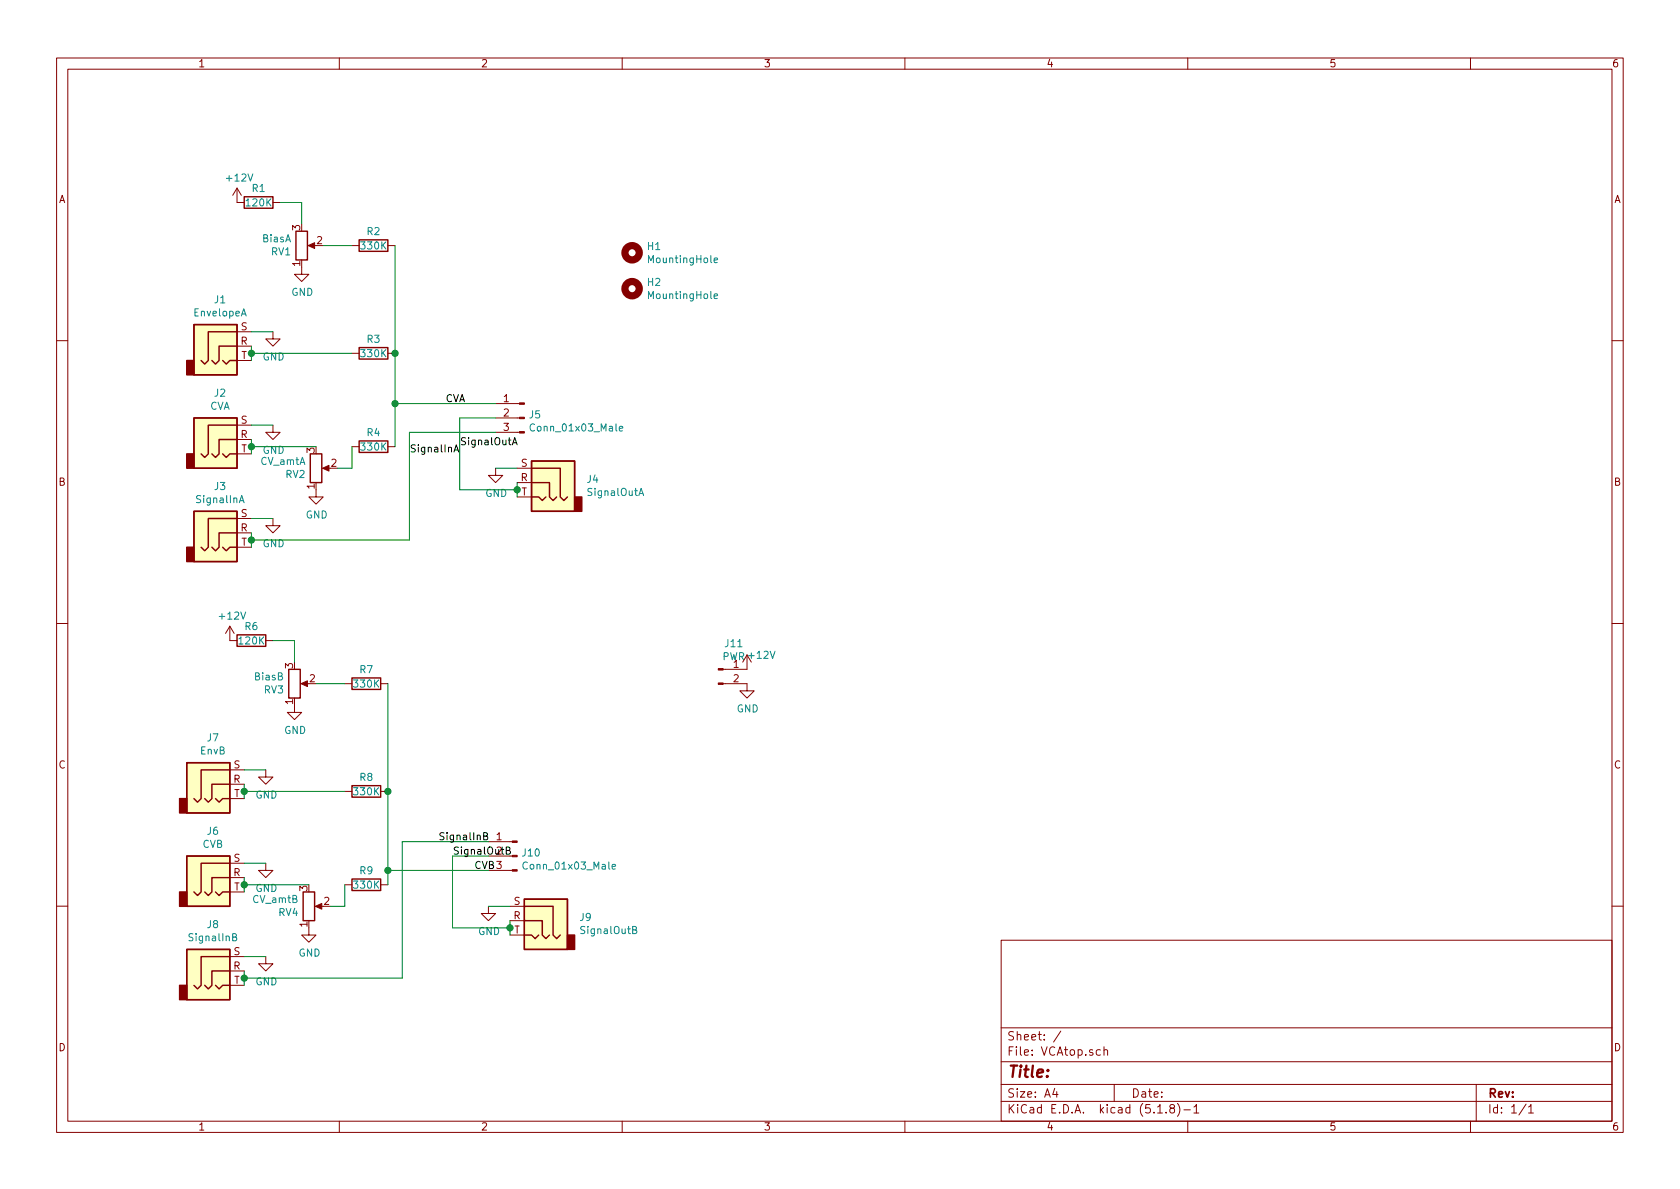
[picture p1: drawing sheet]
EESchema Schematic File Version 4
EELAYER 30 0
EELAYER END
$Descr A4 11693 8268
encoding utf-8
Sheet 1 1
Title ""
Date ""
Rev ""
Comp ""
Comment1 ""
Comment2 ""
Comment3 ""
Comment4 ""
$EndDescr
$Comp
L Connector:AudioJack3 J1
U 1 1
P 1550 2400
F 0 "J1" H 1532 2725 50  0000 C CNN
F 1 "EnvelopeA" H 1532 2634 50  0000 C CNN
F 2 "Thonkiconn:Thonkiconn" H 1550 2400 50  0001 C CNN
F 3 "~" H 1550 2400 50  0001 C CNN
	1    1550 2400
	1    0    0    -1  
$EndComp
$Comp
L Connector:AudioJack3 J2
U 1 1
P 1550 3050
F 0 "J2" H 1532 3375 50  0000 C CNN
F 1 "CVA" H 1532 3284 50  0000 C CNN
F 2 "Thonkiconn:Thonkiconn" H 1550 3050 50  0001 C CNN
F 3 "~" H 1550 3050 50  0001 C CNN
	1    1550 3050
	1    0    0    -1  
$EndComp
$Comp
L Connector:AudioJack3 J3
U 1 1
P 1550 3700
F 0 "J3" H 1532 4025 50  0000 C CNN
F 1 "SignalInA" H 1532 3934 50  0000 C CNN
F 2 "Thonkiconn:Thonkiconn" H 1550 3700 50  0001 C CNN
F 3 "~" H 1550 3700 50  0001 C CNN
	1    1550 3700
	1    0    0    -1  
$EndComp
$Comp
L Connector:AudioJack3 J4
U 1 1
P 3800 3350
F 0 "J4" H 3520 3375 50  0000 R CNN
F 1 "SignalOutA" H 3520 3284 50  0000 R CNN
F 2 "Thonkiconn:Thonkiconn" H 3800 3350 50  0001 C CNN
F 3 "~" H 3800 3350 50  0001 C CNN
	1    3800 3350
	-1   0    0    -1  
$EndComp
$Comp
L Device:R_POT RV1
U 1 1
P 2100 1700
F 0 "RV1" H 2030 1746 50  0000 R CNN
F 1 "BiasA" H 2030 1655 50  0000 R CNN
F 2 "Potentiometer_THT:Potentiometer_Alpha_RD901F-40-00D_Single_Vertical_CircularHoles" H 2100 1700 50  0001 C CNN
F 3 "~" H 2100 1700 50  0001 C CNN
	1    2100 1700
	1    0    0    1   
$EndComp
$Comp
L Device:R R1
U 1 1
P 1800 1400
F 0 "R1" V 1700 1400 50  0000 C CNN
F 1 "120K" V 1800 1400 50  0000 C CNN
F 2 "Resistor_THT:R_Axial_DIN0207_L6.3mm_D2.5mm_P10.16mm_Horizontal" V 1730 1400 50  0001 C CNN
F 3 "~" H 1800 1400 50  0001 C CNN
	1    1800 1400
	0    1    1    0   
$EndComp
$Comp
L Device:R R2
U 1 1
P 2600 1700
F 0 "R2" V 2500 1700 50  0000 C CNN
F 1 "330K" V 2600 1700 50  0000 C CNN
F 2 "Resistor_THT:R_Axial_DIN0207_L6.3mm_D2.5mm_P7.62mm_Horizontal" V 2530 1700 50  0001 C CNN
F 3 "~" H 2600 1700 50  0001 C CNN
	1    2600 1700
	0    1    1    0   
$EndComp
$Comp
L Device:R R3
U 1 1
P 2600 2450
F 0 "R3" V 2500 2450 50  0000 C CNN
F 1 "330K" V 2600 2450 50  0000 C CNN
F 2 "Resistor_THT:R_Axial_DIN0207_L6.3mm_D2.5mm_P10.16mm_Horizontal" V 2530 2450 50  0001 C CNN
F 3 "~" H 2600 2450 50  0001 C CNN
	1    2600 2450
	0    1    1    0   
$EndComp
$Comp
L Device:R R4
U 1 1
P 2600 3100
F 0 "R4" V 2500 3100 50  0000 C CNN
F 1 "330K" V 2600 3100 50  0000 C CNN
F 2 "Resistor_THT:R_Axial_DIN0207_L6.3mm_D2.5mm_P10.16mm_Horizontal" V 2530 3100 50  0001 C CNN
F 3 "~" H 2600 3100 50  0001 C CNN
	1    2600 3100
	0    1    1    0   
$EndComp
$Comp
L power:+12V #PWR0101
U 1 1
P 1650 1400
F 0 "#PWR0101" H 1650 1250 50  0001 C CNN
F 1 "+12V" H 1665 1573 50  0000 C CNN
F 2 "" H 1650 1400 50  0001 C CNN
F 3 "" H 1650 1400 50  0001 C CNN
	1    1650 1400
	1    0    0    -1  
$EndComp
$Comp
L power:GND #PWR0102
U 1 1
P 2100 1850
F 0 "#PWR0102" H 2100 1600 50  0001 C CNN
F 1 "GND" H 2105 1677 50  0000 C CNN
F 2 "" H 2100 1850 50  0001 C CNN
F 3 "" H 2100 1850 50  0001 C CNN
	1    2100 1850
	1    0    0    -1  
$EndComp
Wire Wire Line
	1950 1400 2100 1400
Wire Wire Line
	2100 1400 2100 1550
Wire Wire Line
	1750 3700 1750 3750
Connection ~ 1750 3750
Wire Wire Line
	1750 3750 1750 3800
Wire Wire Line
	1750 2400 1750 2450
Wire Wire Line
	2450 2450 1750 2450
Connection ~ 1750 2450
Wire Wire Line
	1750 2450 1750 2500
Wire Wire Line
	2450 1700 2250 1700
Wire Wire Line
	2750 1700 2750 2450
Connection ~ 2750 2450
Wire Wire Line
	2750 2450 2750 2800
Wire Wire Line
	3600 3400 3600 3450
Wire Wire Line
	3600 3350 3600 3400
Connection ~ 3600 3400
$Comp
L power:GND #PWR0103
U 1 1
P 1900 2300
F 0 "#PWR0103" H 1900 2050 50  0001 C CNN
F 1 "GND" H 1905 2127 50  0000 C CNN
F 2 "" H 1900 2300 50  0001 C CNN
F 3 "" H 1900 2300 50  0001 C CNN
	1    1900 2300
	1    0    0    -1  
$EndComp
$Comp
L power:GND #PWR0104
U 1 1
P 1900 2950
F 0 "#PWR0104" H 1900 2700 50  0001 C CNN
F 1 "GND" H 1905 2777 50  0000 C CNN
F 2 "" H 1900 2950 50  0001 C CNN
F 3 "" H 1900 2950 50  0001 C CNN
	1    1900 2950
	1    0    0    -1  
$EndComp
$Comp
L power:GND #PWR0105
U 1 1
P 1900 3600
F 0 "#PWR0105" H 1900 3350 50  0001 C CNN
F 1 "GND" H 1905 3427 50  0000 C CNN
F 2 "" H 1900 3600 50  0001 C CNN
F 3 "" H 1900 3600 50  0001 C CNN
	1    1900 3600
	1    0    0    -1  
$EndComp
$Comp
L power:GND #PWR0106
U 1 1
P 3450 3250
F 0 "#PWR0106" H 3450 3000 50  0001 C CNN
F 1 "GND" H 3455 3077 50  0000 C CNN
F 2 "" H 3450 3250 50  0001 C CNN
F 3 "" H 3450 3250 50  0001 C CNN
	1    3450 3250
	1    0    0    -1  
$EndComp
Wire Wire Line
	1900 2300 1750 2300
Wire Wire Line
	1900 2950 1750 2950
Wire Wire Line
	1750 3600 1900 3600
Wire Wire Line
	3450 3250 3600 3250
Wire Wire Line
	1750 3050 1750 3100
$Comp
L Device:R_POT RV2
U 1 1
P 2200 3250
F 0 "RV2" H 2130 3296 50  0000 R CNN
F 1 "CV_amtA" H 2130 3205 50  0000 R CNN
F 2 "Potentiometer_THT:Potentiometer_Alpha_RD901F-40-00D_Single_Vertical_CircularHoles" H 2200 3250 50  0001 C CNN
F 3 "~" H 2200 3250 50  0001 C CNN
	1    2200 3250
	1    0    0    1   
$EndComp
Wire Wire Line
	1750 3100 2200 3100
Connection ~ 1750 3100
Wire Wire Line
	1750 3100 1750 3150
Wire Wire Line
	2350 3250 2450 3250
Wire Wire Line
	2450 3250 2450 3100
$Comp
L power:GND #PWR0107
U 1 1
P 2200 3400
F 0 "#PWR0107" H 2200 3150 50  0001 C CNN
F 1 "GND" H 2205 3227 50  0000 C CNN
F 2 "" H 2200 3400 50  0001 C CNN
F 3 "" H 2200 3400 50  0001 C CNN
	1    2200 3400
	1    0    0    -1  
$EndComp
$Comp
L Connector:Conn_01x03_Male J5
U 1 1
P 3650 2900
F 0 "J5" H 3622 2924 50  0000 R CNN
F 1 "Conn_01x03_Male" H 3622 2833 50  0000 R CNN
F 2 "Connector_PinHeader_2.54mm:PinHeader_1x03_P2.54mm_Vertical" H 3650 2900 50  0001 C CNN
F 3 "~" H 3650 2900 50  0001 C CNN
	1    3650 2900
	-1   0    0    -1  
$EndComp
Wire Wire Line
	3450 2800 2750 2800
Connection ~ 2750 2800
Wire Wire Line
	2750 2800 2750 3100
Wire Wire Line
	3200 3400 3600 3400
Text Label 3100 2800 0    50   ~ 0
CVA
Text Label 2850 3150 0    50   ~ 0
SignalInA
$Comp
L Connector:AudioJack3 J6
U 1 1
P 1500 6100
F 0 "J6" H 1482 6425 50  0000 C CNN
F 1 "CVB" H 1482 6334 50  0000 C CNN
F 2 "Thonkiconn:Thonkiconn" H 1500 6100 50  0001 C CNN
F 3 "~" H 1500 6100 50  0001 C CNN
	1    1500 6100
	1    0    0    -1  
$EndComp
$Comp
L Connector:AudioJack3 J7
U 1 1
P 1500 5450
F 0 "J7" H 1482 5775 50  0000 C CNN
F 1 "EnvB" H 1482 5684 50  0000 C CNN
F 2 "Thonkiconn:Thonkiconn" H 1500 5450 50  0001 C CNN
F 3 "~" H 1500 5450 50  0001 C CNN
	1    1500 5450
	1    0    0    -1  
$EndComp
$Comp
L Connector:AudioJack3 J8
U 1 1
P 1500 6750
F 0 "J8" H 1482 7075 50  0000 C CNN
F 1 "SignalInB" H 1482 6984 50  0000 C CNN
F 2 "Thonkiconn:Thonkiconn" H 1500 6750 50  0001 C CNN
F 3 "~" H 1500 6750 50  0001 C CNN
	1    1500 6750
	1    0    0    -1  
$EndComp
$Comp
L Connector:AudioJack3 J9
U 1 1
P 3750 6400
F 0 "J9" H 3470 6425 50  0000 R CNN
F 1 "SignalOutB" H 3470 6334 50  0000 R CNN
F 2 "Thonkiconn:Thonkiconn" H 3750 6400 50  0001 C CNN
F 3 "~" H 3750 6400 50  0001 C CNN
	1    3750 6400
	-1   0    0    -1  
$EndComp
$Comp
L Device:R_POT RV3
U 1 1
P 2050 4750
F 0 "RV3" H 1980 4796 50  0000 R CNN
F 1 "BiasB" H 1980 4705 50  0000 R CNN
F 2 "Potentiometer_THT:Potentiometer_Alpha_RD901F-40-00D_Single_Vertical_CircularHoles" H 2050 4750 50  0001 C CNN
F 3 "~" H 2050 4750 50  0001 C CNN
	1    2050 4750
	1    0    0    1   
$EndComp
$Comp
L Device:R R6
U 1 1
P 1750 4450
F 0 "R6" V 1650 4450 50  0000 C CNN
F 1 "120K" V 1750 4450 50  0000 C CNN
F 2 "Resistor_THT:R_Axial_DIN0207_L6.3mm_D2.5mm_P10.16mm_Horizontal" V 1680 4450 50  0001 C CNN
F 3 "~" H 1750 4450 50  0001 C CNN
	1    1750 4450
	0    1    1    0   
$EndComp
$Comp
L Device:R R7
U 1 1
P 2550 4750
F 0 "R7" V 2450 4750 50  0000 C CNN
F 1 "330K" V 2550 4750 50  0000 C CNN
F 2 "Resistor_THT:R_Axial_DIN0207_L6.3mm_D2.5mm_P10.16mm_Horizontal" V 2480 4750 50  0001 C CNN
F 3 "~" H 2550 4750 50  0001 C CNN
	1    2550 4750
	0    1    1    0   
$EndComp
$Comp
L Device:R R8
U 1 1
P 2550 5500
F 0 "R8" V 2450 5500 50  0000 C CNN
F 1 "330K" V 2550 5500 50  0000 C CNN
F 2 "Resistor_THT:R_Axial_DIN0207_L6.3mm_D2.5mm_P7.62mm_Horizontal" V 2480 5500 50  0001 C CNN
F 3 "~" H 2550 5500 50  0001 C CNN
	1    2550 5500
	0    1    1    0   
$EndComp
$Comp
L Device:R R9
U 1 1
P 2550 6150
F 0 "R9" V 2450 6150 50  0000 C CNN
F 1 "330K" V 2550 6150 50  0000 C CNN
F 2 "Resistor_THT:R_Axial_DIN0207_L6.3mm_D2.5mm_P7.62mm_Horizontal" V 2480 6150 50  0001 C CNN
F 3 "~" H 2550 6150 50  0001 C CNN
	1    2550 6150
	0    1    1    0   
$EndComp
$Comp
L power:+12V #PWR0108
U 1 1
P 1600 4450
F 0 "#PWR0108" H 1600 4300 50  0001 C CNN
F 1 "+12V" H 1615 4623 50  0000 C CNN
F 2 "" H 1600 4450 50  0001 C CNN
F 3 "" H 1600 4450 50  0001 C CNN
	1    1600 4450
	1    0    0    -1  
$EndComp
$Comp
L power:GND #PWR0109
U 1 1
P 2050 4900
F 0 "#PWR0109" H 2050 4650 50  0001 C CNN
F 1 "GND" H 2055 4727 50  0000 C CNN
F 2 "" H 2050 4900 50  0001 C CNN
F 3 "" H 2050 4900 50  0001 C CNN
	1    2050 4900
	1    0    0    -1  
$EndComp
Wire Wire Line
	1900 4450 2050 4450
Wire Wire Line
	2050 4450 2050 4600
Wire Wire Line
	1700 6750 1700 6800
Connection ~ 1700 6800
Wire Wire Line
	1700 6800 1700 6850
Wire Wire Line
	1700 5450 1700 5500
Wire Wire Line
	2400 5500 1700 5500
Connection ~ 1700 5500
Wire Wire Line
	1700 5500 1700 5550
Wire Wire Line
	2400 4750 2200 4750
Wire Wire Line
	2700 4750 2700 5500
Connection ~ 2700 5500
Wire Wire Line
	3550 6450 3550 6500
Wire Wire Line
	3550 6400 3550 6450
Connection ~ 3550 6450
$Comp
L power:GND #PWR0110
U 1 1
P 1850 5350
F 0 "#PWR0110" H 1850 5100 50  0001 C CNN
F 1 "GND" H 1855 5177 50  0000 C CNN
F 2 "" H 1850 5350 50  0001 C CNN
F 3 "" H 1850 5350 50  0001 C CNN
	1    1850 5350
	1    0    0    -1  
$EndComp
$Comp
L power:GND #PWR0111
U 1 1
P 1850 6000
F 0 "#PWR0111" H 1850 5750 50  0001 C CNN
F 1 "GND" H 1855 5827 50  0000 C CNN
F 2 "" H 1850 6000 50  0001 C CNN
F 3 "" H 1850 6000 50  0001 C CNN
	1    1850 6000
	1    0    0    -1  
$EndComp
$Comp
L power:GND #PWR0112
U 1 1
P 1850 6650
F 0 "#PWR0112" H 1850 6400 50  0001 C CNN
F 1 "GND" H 1855 6477 50  0000 C CNN
F 2 "" H 1850 6650 50  0001 C CNN
F 3 "" H 1850 6650 50  0001 C CNN
	1    1850 6650
	1    0    0    -1  
$EndComp
$Comp
L power:GND #PWR0113
U 1 1
P 3400 6300
F 0 "#PWR0113" H 3400 6050 50  0001 C CNN
F 1 "GND" H 3405 6127 50  0000 C CNN
F 2 "" H 3400 6300 50  0001 C CNN
F 3 "" H 3400 6300 50  0001 C CNN
	1    3400 6300
	1    0    0    -1  
$EndComp
Wire Wire Line
	1850 5350 1700 5350
Wire Wire Line
	1850 6000 1700 6000
Wire Wire Line
	1700 6650 1850 6650
Wire Wire Line
	3400 6300 3550 6300
Wire Wire Line
	1700 6100 1700 6150
$Comp
L Device:R_POT RV4
U 1 1
P 2150 6300
F 0 "RV4" H 2081 6346 50  0000 R CNN
F 1 "CV_amtB" H 2081 6255 50  0000 R CNN
F 2 "Potentiometer_THT:Potentiometer_Alpha_RD901F-40-00D_Single_Vertical_CircularHoles" H 2150 6300 50  0001 C CNN
F 3 "~" H 2150 6300 50  0001 C CNN
	1    2150 6300
	1    0    0    1   
$EndComp
Wire Wire Line
	1700 6150 2150 6150
Connection ~ 1700 6150
Wire Wire Line
	1700 6150 1700 6200
Wire Wire Line
	2300 6300 2400 6300
Wire Wire Line
	2400 6300 2400 6150
$Comp
L power:GND #PWR0114
U 1 1
P 2150 6450
F 0 "#PWR0114" H 2150 6200 50  0001 C CNN
F 1 "GND" H 2155 6277 50  0000 C CNN
F 2 "" H 2150 6450 50  0001 C CNN
F 3 "" H 2150 6450 50  0001 C CNN
	1    2150 6450
	1    0    0    -1  
$EndComp
$Comp
L Connector:Conn_01x03_Male J10
U 1 1
P 3600 5950
F 0 "J10" H 3572 5974 50  0000 R CNN
F 1 "Conn_01x03_Male" H 3572 5883 50  0000 R CNN
F 2 "Connector_PinHeader_2.54mm:PinHeader_1x03_P2.54mm_Vertical" H 3600 5950 50  0001 C CNN
F 3 "~" H 3600 5950 50  0001 C CNN
	1    3600 5950
	-1   0    0    -1  
$EndComp
Wire Wire Line
	3150 6450 3550 6450
Text Label 3300 6050 0    50   ~ 0
CVB
Text Label 3050 5850 0    50   ~ 0
SignalInB
Text Label 3150 5950 0    50   ~ 0
SignalOutB
$Comp
L Connector:Conn_01x02_Male J11
U 1 1
P 5000 4650
F 0 "J11" H 5108 4831 50  0000 C CNN
F 1 "PWR" H 5108 4740 50  0000 C CNN
F 2 "Connector_PinHeader_2.54mm:PinHeader_1x02_P2.54mm_Vertical" H 5000 4650 50  0001 C CNN
F 3 "~" H 5000 4650 50  0001 C CNN
	1    5000 4650
	1    0    0    -1  
$EndComp
$Comp
L power:GND #PWR0115
U 1 1
P 5200 4750
F 0 "#PWR0115" H 5200 4500 50  0001 C CNN
F 1 "GND" H 5205 4577 50  0000 C CNN
F 2 "" H 5200 4750 50  0001 C CNN
F 3 "" H 5200 4750 50  0001 C CNN
	1    5200 4750
	1    0    0    -1  
$EndComp
$Comp
L power:+12V #PWR0116
U 1 1
P 5200 4650
F 0 "#PWR0116" H 5200 4500 50  0001 C CNN
F 1 "+12V" H 5300 4750 50  0000 C CNN
F 2 "" H 5200 4650 50  0001 C CNN
F 3 "" H 5200 4650 50  0001 C CNN
	1    5200 4650
	1    0    0    -1  
$EndComp
$Comp
L Mechanical:MountingHole H1
U 1 1
P 4400 1750
F 0 "H1" H 4500 1796 50  0000 L CNN
F 1 "MountingHole" H 4500 1705 50  0000 L CNN
F 2 "MountingHole:MountingHole_3.2mm_M3" H 4400 1750 50  0001 C CNN
F 3 "~" H 4400 1750 50  0001 C CNN
	1    4400 1750
	1    0    0    -1  
$EndComp
Wire Wire Line
	2850 3000 2850 3750
Wire Wire Line
	3450 2900 3200 2900
Wire Wire Line
	3200 2900 3200 3400
Text Label 3200 3100 0    50   ~ 0
SignalOutA
Wire Wire Line
	2850 3000 3450 3000
Wire Wire Line
	2700 5500 2700 6050
Wire Wire Line
	3150 5950 3400 5950
Wire Wire Line
	3150 5950 3150 6450
Wire Wire Line
	3400 6050 2700 6050
Connection ~ 2700 6050
Wire Wire Line
	2700 6050 2700 6150
Wire Wire Line
	2800 5850 3400 5850
Wire Wire Line
	2800 5850 2800 6800
Wire Wire Line
	1700 6800 2800 6800
Wire Wire Line
	1750 3750 2850 3750
$Comp
L Mechanical:MountingHole H2
U 1 1
P 4400 2000
F 0 "H2" H 4500 2046 50  0000 L CNN
F 1 "MountingHole" H 4500 1955 50  0000 L CNN
F 2 "MountingHole:MountingHole_3.2mm_M3" H 4400 2000 50  0001 C CNN
F 3 "~" H 4400 2000 50  0001 C CNN
	1    4400 2000
	1    0    0    -1  
$EndComp
$EndSCHEMATC
